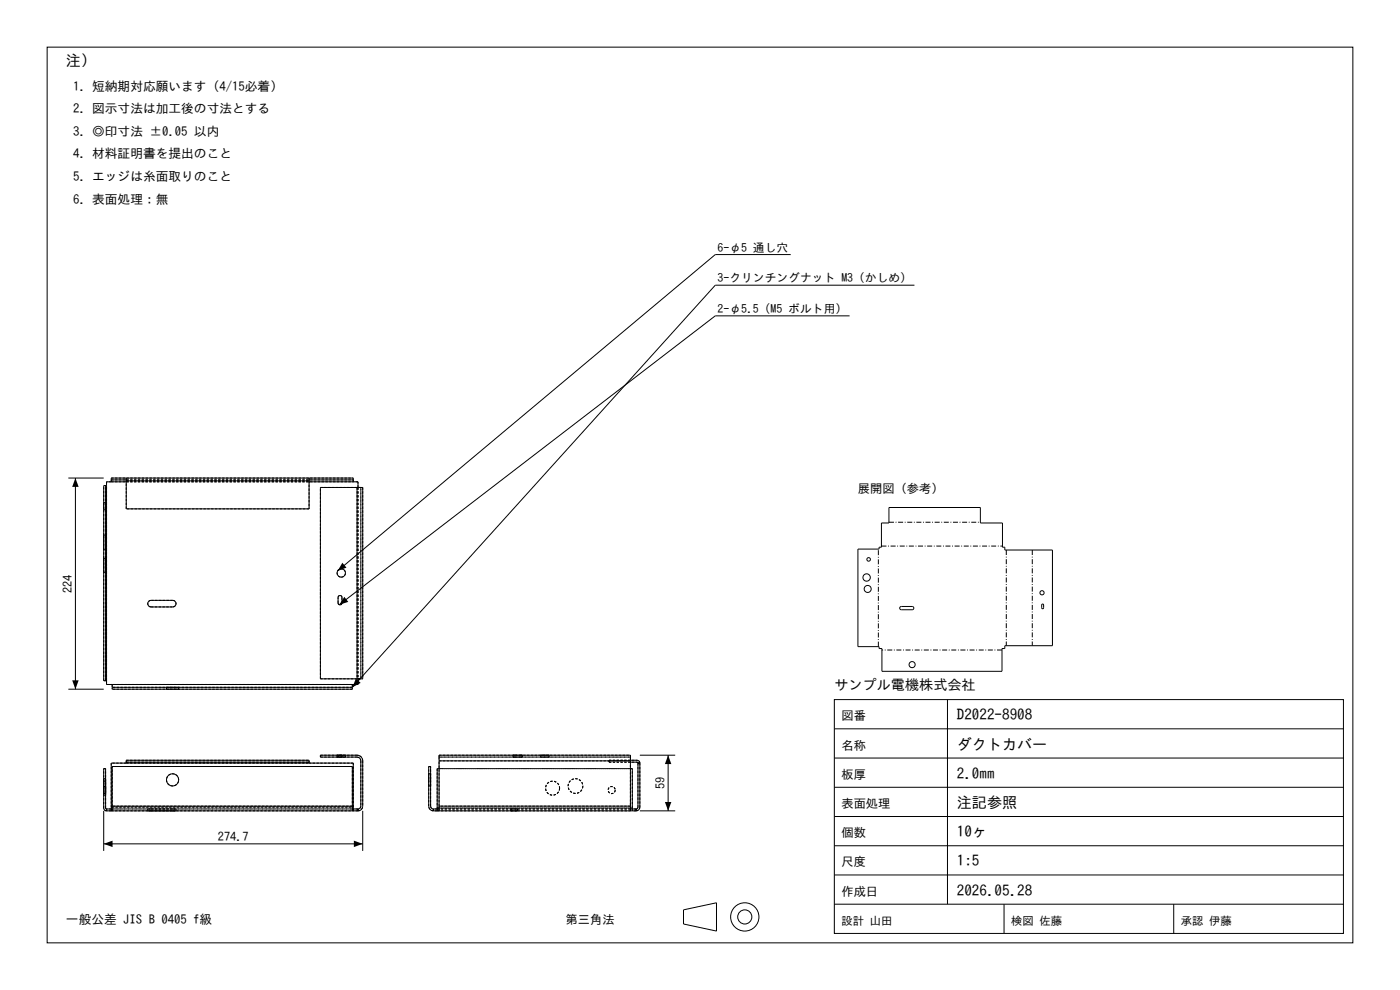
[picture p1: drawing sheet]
<svg xmlns="http://www.w3.org/2000/svg" width="297mm" height="210mm" viewBox="0 0 297 210" stroke-linecap="round" stroke-linejoin="round" font-family="sans-serif">
<g fill="none" stroke="#000" stroke-width=".21">
<path d="M10 10h277v190h-277zM167.7 54h-16l-80.1 67.1M180.2 67h-28.5l-79.7 61.3M194 60.5h-42.3l-77 85.3M14.5 101.4h7.5M16 101.4v44.8M22.4 103h.2M22.4 103h-.4v41.4h.4M22.4 103v41.4M23.6 101.8v.4M23.6 101.8v-.4h51.3v.4M23.6 101.8h3.2"/>
<path d="M26.8 101.4v.6M26.8 102.2h-4.2v43h53.3v-1.2M26.8 102v5.9h38.8v-5.9M26.8 102h38.8M65.6 101.4v.6M65.6 102.2h10.3v1.2M65.6 101.8h9.3M74.9 101.8v.4M75.7 103.4h1.2v40.6h-1.2M75.7 103.4h-7.7v40.6h7.7M75.7 103.4v40.6M188.6 107.7h19.4v3.2h4.7v5.2h.5v.6h10.1v20.3h-10.1v.6h-.6v4.8h-25.5v-4.8h-.6v-.4h-4.5v-20.7h4.5v-.4h.5v-5.2h1.6z"/>
<path d="M31.6 127.5l.4-.2h4.6a.7 .7 0 0 1 .7 .7 .7 .7 0 0 1-.7 .7h-4.6a.7 .7 0 0 1-.6-.4 .7 .7 0 0 1 .2-.8zM71.8 126.4l.3-.1 .4 .3v1.3a.41 .41 0 0 1-.4 .4 .41 .41 0 0 1-.4-.4zM191 128.7l2.5-.1a.35 .35 0 0 1 .4 .4 .35 .35 0 0 1-.4 .3h-2.4l-.2-.2zM221 128.2l.4 .1v.6a.21 .21 0 0 1-.2 .2 .21 .21 0 0 1-.2-.2zM14.5 146.2h7.5M22.4 144.4h.2M23.8 145.2v.6M23.8 145.8v.4h50.9v-.4M23.8 145.8h50.9M74.7 145.2v.6M177 148.4h108v49.6h-108zM177 154.6h108"/>
<path d="M201 148.4v43.4M22 172v8.5M22 179h54.9M22.6 171.6l-.2-.2v-8.4h-.4v8.4l.1 .4 .5 .2M22.6 172h53.3M22.6 171.6h1.2M22.6 171.6v.4M23.6 171.2v.4M23.6 171.2h.2M23.6 171.2v-9.3h51.3v9.3M23.8 171v1M23.8 171h50.9"/>
<path d="M23.8 171v-8.4h50.9v8.4M26.8 161.7v.2M26.8 161.7v-.4h38.8v.4M26.8 161.7h38.8M65.6 161.7v.2M74.7 171v1M74.7 171.6h1.2M74.7 171.2h.2M74.9 171.2v.4M75.9 171.6l.5-.2 .1-.4v-9.6l-.1-.5-.7-.3h-7.7v-.4h7.7l.6 .1 .4 .3 .2 .8v9.6l-.2 .7-.8 .3M75.9 171.6v.4M76.9 172v8.5"/>
<path d="M91.9 171.6l-.3-.1-.3-.5v-8.4h-.4v8.4l.3 .7 .7 .3M91.9 172h43M91.9 171.6h1.2M91.9 171.6v.4M92.7 171.4v.2M92.7 171.4h.4M93.1 171v1M93.1 161.4v-1.2h40.6v1.2M93.1 171h40.6M93.1 163h-.4v8.4M93.1 161.4v9.6M93.1 161.4h40.6"/>
<path d="M133.7 171v1M133.7 161.3h1.6l.3 .2 .1 .4M133.7 161.7h1.4l.2 .2M133.7 171.6h1.2M133.7 163h.4v8.4M133.7 171.4h.4M133.7 161.4v9.6M134.1 171.4v.2M134.9 171.6v.4M135.3 161.9v9.3l-.1 .3-.3 .1M135.3 161.9h.4M135.7 161.9v9.3l-.1 .5-.7 .3"/>
<path d="M135.7 172h7.5M135.7 160.2h7.5M141.7 160.2v11.8M177 179.4h108M177 173.2h108M177 167h108M177 160.8h108M145 193l7-1.5v6l-7-1.5zM177 191.8h108M177 185.6h108M213 191.8v6.2M249 191.8v6.2"/>
<circle cx="184.3" cy="118.7" r=".38"/>
<circle cx="72.4" cy="121.5" r=".89"/>
<circle cx="183.8" cy="122.5" r=".78"/>
<circle cx="184.1" cy="124.9" r=".74"/>
<circle cx="221.1" cy="125.7" r=".44"/>
<circle cx="193.5" cy="141" r=".65"/>
<circle cx="36.6" cy="165.4" r="1.29"/>
<circle cx="158" cy="194.5" r="3"/>
<circle cx="158" cy="194.5" r="1.5"/>
</g>
<g fill="none" stroke="#000" stroke-width=".21" stroke-dasharray=".5 .3" stroke-linecap="butt">
<path d="M22 118.4v3M22 106.6v1.5M22 108.1v-1.5M22 113.5v3.1M22 116.6v-3.1M22 118.4h.4M22 106.6h.4M22 113.5h.4M22.4 118.4v3M22.4 106.6v1.5M22.4 108.1v-1.5M22.4 113.5v3.1"/>
<path d="M22.4 116.6v-3.1M22.4 108.1h-.4M22.4 116.6h-.4M22.6 102.2v.8M22.6 103h-.6M23.6 102.2h51.3M23.6 102.2h-1M23.6 101.4h51.3M23.6 102.2v-.8M23.6 101.8h51.3M26.8 102.2h38.8M26.8 101.8h38.8"/>
<path d="M26.8 101.8v-.4M26.8 102h38.8M26.8 102v-.2M26.8 107.9v-5.9M65.6 101.8v-.4M65.6 102v-.2M65.6 102v5.9M65.6 107.9h-38.8M68 103.4h7.7M74.9 102.2v-.8M75.7 103.4h.8M75.7 103.4v40.6"/>
<path d="M75.9 103.4v40.6M75.9 103.4v-1.2M75.9 102.2h-1M75.9 103.4h1M76.5 103.4v40.6M76.5 103.4h-.6M76.9 103.4v40.6M22 121.4v-3M22.4 121.4v-3M22.4 121.4h-.4M32 128.7a.7 .7 0 0 1-.7-.7 .7 .7 0 0 1 .7-.7M32 128.7h4.6"/>
<path d="M36.6 127.3h-4.6M36.6 127.3a.7 .7 0 0 1 .7 .7 .7 .7 0 0 1-.7 .7M71.7 127.9v-1.2M71.7 127.9a.41 .41 0 0 0 .4 .4 .41 .41 0 0 0 .4-.4M72.4 122.4a.89 .89 0 0 0 .8-1.2 .89 .89 0 0 0-1.5-.2 .89 .89 0 0 0 .4 1.4h.3M72.5 126.7a.41 .41 0 0 0-.4-.4 .41 .41 0 0 0-.4 .4M72.5 126.7v1.2M22 144.4v-41.4M22.4 144.4v-41.4M22.6 145.2h1.2M22.6 144.4v-41.4M22.6 144.4v.8"/>
<path d="M22.6 144.4h-.6M23.8 145.2v1M35.3 146.2h2.6M35.3 145.8h2.6M35.3 146.2v-.4M37.9 146.2h-2.6M37.9 145.8h-2.6M37.9 145.8v.4M68 144v-40.6M74.7 145.2h-50.9M74.7 145.2h1.2M74.7 146.2h-50.9"/>
<path d="M74.7 145.2v1M74.7 145.8h-50.9M75.7 144h-7.7M75.7 144h.8M75.9 145.2v-1.2M75.9 144h1M76.5 144h-.6M76.5 144v-40.6M22 171.4v-8.4M22 163h.4M22 167.2v1.5M22 168.7v-3"/>
<path d="M22 165.7v1.5M22 167.6v.7M22 168.3v-1.5M22 166.8v.8M22 166.7v1.6M22 168.3v-3.1M22 165.2v1.5M22.4 171.4l.2 .2M22.4 171.4v-8.4M22.4 167.2v1.5M22.4 168.7v-3M22.4 165.7v1.5"/>
<path d="M22.4 167.6v.7M22.4 168.3v-1.5M22.4 166.8v.8M22.4 166.7v1.6M22.4 168.3v-3.1M22.4 165.2v1.5M22.4 165.7h-.4M22.4 168.7h-.4M22.4 166.8h-.4M22.4 168.3h-.4M22.4 165.2h-.4M22.6 172v-.4"/>
<path d="M22.6 171.6v.4M22.6 172l-.5-.2-.1-.4M23.6 172h51.3M23.6 172h-1M23.6 171.6h51.3M23.6 171.6h-1M23.6 171.2h51.3M23.6 172v-.8M23.6 171.6v.4M23.6 161.9v9.3M23.8 171.6v.4M23.8 171v.6"/>
<path d="M23.8 171.2h50.9M23.8 171v-8.4M23.8 162.6h50.9M26.8 161.9h38.8M26.8 161.9h-3.2M26.8 161.3h38.8M26.8 161.9v-.6M26.8 161.7h38.8M31.3 172h.7M31.3 171.6h.7M31.3 171.6v.4M32 172h-.7"/>
<path d="M32 172h4.6M32 171.6h-.7M32 171.6h4.6M35.3 165.4a1.29 1.29 0 0 0 1.9 1.2 1.29 1.29 0 0 0 .2-2.2 1.29 1.29 0 0 0-2 .7l-.1 .3M36.6 172h-4.6M36.6 172h.7M36.6 171.6h-4.6M36.6 171.6h.7M37.3 172h-.7M37.3 171.6h-.7M37.3 171.6v.4M65.6 161.9v-.6"/>
<path d="M68 160.2h7.7M68 160.2v.4M68 160.6h7.7M71.5 160.2h.9M71.5 160.6h.9M71.5 160.6v-.4M71.7 160.2h.8M71.7 160.6h.8M71.7 160.2v.4M72.4 160.2h.9M72.4 160.6h.9M72.5 160.2h-.8"/>
<path d="M72.5 160.6h-.8M72.5 160.2v.4M73.3 160.2h-1.8M73.3 160.6h-1.8M73.3 160.6v-.4M74.7 171.6h-50.9M74.7 171.6v.4M74.7 171h-50.9M74.7 171v.6M74.7 162.6v8.4M74.9 171.6v.4M74.9 172v-.8"/>
<path d="M74.9 171.2v-9.3M74.9 161.9h-9.3M75.7 160.6l.5 .1 .3 .7M75.9 171.6v.4M75.9 172h-1M75.9 171.6h-1M75.9 172l.8-.3 .2-.7M75.9 172v-.4M76.5 171l-.1 .4-.5 .2M76.5 161.4v9.6M76.9 161.4v9.6M76.9 161.4l-.1-.5-.3-.4-.8-.3"/>
<path d="M90.9 171v-8.4M90.9 162.6h.4M90.9 165.4v1.3M90.9 166.7v-2.6M90.9 164.1v1.3M91.3 171l.3 .5 .3 .1M91.3 171v-8.4M91.3 165.4v1.3M91.3 166.7v-2.6M91.3 164.1v1.3M91.3 164.1h-.4M91.3 166.7h-.4"/>
<path d="M91.9 171.6v.4M91.9 172v-.4M91.9 172l-.7-.3-.3-.7M92.7 172h41.4M92.7 172h-.8M92.7 171.6h41.4M92.7 171.6h-.8M92.7 171.4h41.4M92.7 172v-.6M92.7 171.6v.4M92.7 163v8.4M93.1 171.6v.4"/>
<path d="M93.1 160.2v.4M93.1 160.6v.8M93.1 171v-9.6M93.1 171v.6M93.1 171.4h40.6M93.1 161.4h40.6M93.1 160.2h40.6M93.1 160.6h40.6M108.4 172h1.4M108.4 171.6h1.4M108.4 172v-.4M108.8 160.2h.4"/>
<path d="M108.8 160.6h.4M108.8 160.6v-.4M109.2 160.2h1.2M109.2 160.2h-.4M109.2 160.6h1.2M109.2 160.6h-.4M109.8 172h-1.4M109.8 171.6h-1.4M109.8 172v-.4M110.4 160.2h.4M110.4 160.2h-1.2M110.4 160.6h.4"/>
<path d="M110.4 160.6h-1.2M110.8 160.2h-.4M110.8 160.6h-.4M110.8 160.6v-.4M114.7 160.2h1.8M114.7 160.6h1.8M114.7 160.2v.4M116.5 160.2h-1.8M116.5 160.6h-1.8M116.5 160.6v-.4M118.7 167.2a1.49 1.49 0 0 1-2.1 1.3 1.49 1.49 0 0 1-.3-2.5 1.49 1.49 0 0 1 2.4 .9v.3M123.6 166.7a1.56 1.56 0 0 1-2.2 1.4 1.56 1.56 0 0 1-.3-2.6 1.56 1.56 0 0 1 2.5 .9v.3"/>
<path d="M129.2 161.3v.4M129.2 161.3h5.9M129.2 161.7h5.9M130.5 167.6a.75 .75 0 0 1-1 .7 .75 .75 0 0 1-.2-1.3 .75 .75 0 0 1 1.2 .4v.2M133.7 171.6h-40.6M133.7 171.6v.4M133.7 171h-40.6M133.7 171v.6M133.7 160.2v.4M133.7 160.6v.8M133.7 161.4v9.6M133.7 163h-40.6"/>
<path d="M133.7 160.6h-40.6M133.7 161.3h-4.5M133.7 161.7h-4.5M134.1 171.6v.4M134.1 172v-.6M134.1 171.4v-8.4M134.1 163h-41.4M134.9 172h-.8M134.9 171.6h-.8M134.9 171.6v.4M134.9 172l.7-.3 .1-.5M134.9 172v-.4"/>
<path d="M135.1 161.7l.2 .2M135.3 171.2l-.1 .3-.3 .1M135.3 161.9v9.3M135.3 161.9h.4M135.7 161.9v9.3M135.7 161.9h-.4M135.7 161.9l-.1-.4-.5-.2"/>
</g>
<path d="M16 101.4l.7 1.9h-1.4zM72.6 119.4l.9 1-1.9 .7zM73 126.6l.9 1.1-1.9 .6zM15.3 144.3h1.4l-.7 1.9zM75.5 143.9l1 1-1.8 .9zM22 179l1.9-.7v1.4zM75.1 178.3l1.8 .7-1.8 .7zM141.1 170.1h1.3l-.7 1.9zM141.7 160.2l.7 1.9h-1.3z" fill="#000"/>
<path d="M187 115.8h25.7M188.6 110.8h19.4M213.5 116.7v20.3M219 116.7v20.3M186.3 137.2v-20.7M212.6 137.9h-25.5" fill="none" stroke="#000" stroke-width=".21" stroke-dasharray="1.1 .4 .2 .4" stroke-linecap="butt"/>
<g font-size="3.2">
<text x="14" y="14">注）</text>
<text x="203" y="152.8">D2022-8908</text>
<text x="203" y="159">ダクトカバー</text>
<text x="203" y="165.2">2.0mm</text>
<text x="203" y="171.4">注記参照</text>
<text x="203" y="177.6">10ヶ</text>
<text x="203" y="183.8">1:5</text>
<text x="203" y="190">2026.05.28</text>
</g>
<text font-size="3" x="177" y="146.4">サンプル電機株式会社</text>
<g font-size="2.7">
<text x="15.5" y="19.2">1. 短納期対応願います（4/15必着）</text>
<text x="15.5" y="24">2. 図示寸法は加工後の寸法とする</text>
<text x="15.5" y="28.8">3. ◎印寸法 ±0.05 以内</text>
<text x="15.5" y="33.6">4. 材料証明書を提出のこと</text>
<text x="15.5" y="38.4">5. エッジは糸面取りのこと</text>
<text x="15.5" y="43.2">6. 表面処理：無</text>
<text x="14" y="196">一般公差 JIS B 0405 f級</text>
</g>
<g font-size="2.6">
<text x="182" y="104.7">展開図（参考）</text>
<text x="15.3" y="125.7" transform="rotate(-90 15.3 125.7)">224</text>
<text x="178.5" y="152.8">図番</text>
<text x="178.5" y="159">名称</text>
<text x="141" y="167.4" transform="rotate(-90 141 167.4)">59</text>
<text x="178.5" y="165.2">板厚</text>
<text x="178.5" y="171.4">表面処理</text>
<text x="46.2" y="178.3">274.7</text>
<text x="178.5" y="177.6">個数</text>
<text x="178.5" y="183.8">尺度</text>
<text x="178.5" y="190">作成日</text>
<text x="120" y="196">第三角法</text>
</g>
<g font-size="2.5">
<text x="152.2" y="53.4">6-φ5 通し穴</text>
<text x="152.2" y="59.9">3-クリンチングナット M3（かしめ）</text>
<text x="152.2" y="66.4">2-φ5.5（M5 ボルト用）</text>
</g>
<g font-size="2.4">
<text x="178.5" y="196.2">設計 山田</text>
<text x="214.5" y="196.2">検図 佐藤</text>
<text x="250.5" y="196.2">承認 伊藤</text>
</g>
</svg>
